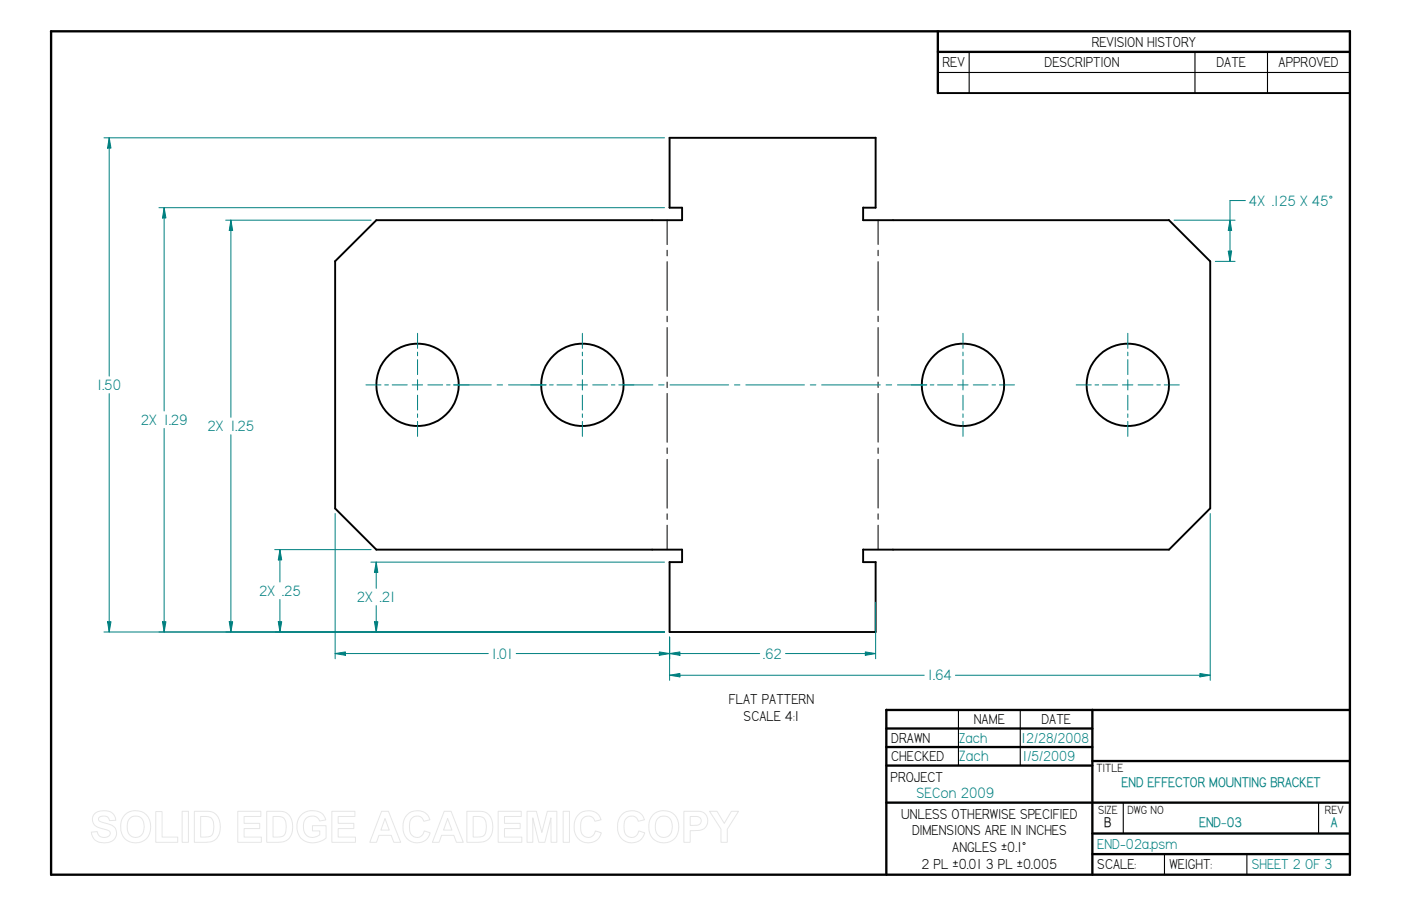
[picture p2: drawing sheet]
<svg xmlns="http://www.w3.org/2000/svg" width="432mm" height="279mm" viewBox="0 0 432 279" stroke-linecap="round" stroke-linejoin="round" font-family="sans-serif">
<g fill="none" stroke="#000" stroke-width=".72">
<path d="M15.7 9.7l400.4-.1v260.1h-400.4zM289.1 9.7v19M289.1 16h127M273.2 218.9v50.8M273.2 218.9h142.9M336.7 218.9v50.8M273.2 224.7h63.5M273.2 230.4h63.5M273.2 236.1h63.5M336.7 234.7h79.4M273.2 247.5h142.9M336.7 257h79.4"/>
<path d="M336.7 263.4h79.4"/>
</g>
<path d="M298.7 16v12.7M368.3 16v12.7M390.7 16v12.7M289.1 22.4h127M295.4 218.9v17.2M314.5 218.9v17.2M346.2 247.6v9.4M406.4 247.6v9.4M358.9 263.4v6.3M384.3 263.4v6.3" fill="none" stroke="#000" stroke-width=".34"/>
<g fill="none" stroke="#000" stroke-width=".59">
<path d="M289.1 28.7h127M269.9 42.5v21.6h-3.9v3.8M269.9 42.5h-63.6l.1 21.6h3.8v3.8h-94.2l-12.7 12.7M266 67.9h94.3M360.3 67.9l12.7 12.7v76.2M103.3 80.6v76.2l12.7 12.7h94.2v3.9h-3.8v21.5h63.5v-21.6M373 156.8l-12.7 12.7h-94.3M266 169.5v3.9h3.9"/>
<circle cx="128.7" cy="118.7" r="12.7"/>
<circle cx="179.5" cy="118.7" r="12.7"/>
<circle cx="296.8" cy="118.7" r="12.7"/>
<circle cx="347.6" cy="118.7" r="12.7"/>
</g>
<g fill="none" stroke="#000" stroke-width=".31">
<path d="M205.6 67.9v7.5M205.6 77.2v1.7M270.6 67.9v7.5M270.6 77.2v1.7M205.6 80.7v15.1M205.6 97.5v1.7M270.6 80.7v15M270.6 97.5v1.7M205.6 101v15.1M205.6 117.8v1.7M270.6 101v15M270.6 117.8v1.7"/>
<path d="M205.6 121.3v15.1M205.6 138.1v1.8M270.6 121.3v15.1M270.6 138.1v1.7M205.6 141.6v15.1M205.6 158.5v1.7M270.6 141.6v15.1M270.6 158.5v1.6M205.6 162v7.5M270.6 162v7.5"/>
</g>
<path d="M206.4 201.5l3.1-.5v1.1z" fill="none" stroke="#008080" stroke-width=".31"/>
<path d="M206.4 201.5l3.1-.5v1.1z" fill="#008080"/>
<path d="M266.7 201l3.2 .5-3.2 .6z" fill="none" stroke="#008080" stroke-width=".31"/>
<path d="M266.7 201l3.2 .5-3.2 .6z" fill="#008080"/>
<path d="M85.8 191.7h1l-.5 3.2zM206.4 196.5v6.7M269.9 185.7v17.5M206.4 201.5h27.7M242.1 201.5h27.8" fill="none" stroke="#008080" stroke-width=".31"/>
<path d="M85.8 191.7h1l-.5 3.2z" fill="#008080"/>
<path d="M86.3 169.5l.5 3.2h-1z" fill="none" stroke="#008080" stroke-width=".31"/>
<path d="M86.3 169.5l.5 3.2h-1z" fill="#008080"/>
<path d="M84.7 169.5h29.7M86.3 169.5v10M84.7 194.9h120.1M86.3 184.9v10M115.4 191.7h1.1l-.5 3.2z" fill="none" stroke="#008080" stroke-width=".31"/>
<path d="M115.4 191.7h1.1l-.5 3.2z" fill="#008080"/>
<path d="M116 173.4l.5 3.1h-1.1z" fill="none" stroke="#008080" stroke-width=".31"/>
<path d="M116 173.4l.5 3.1h-1.1z" fill="#008080"/>
<path d="M114.3 173.4h90.5M116 173.3v8.1M114.3 194.9h90.5M116 186.8v8.1M203.2 201l3.2 .5-3.2 .6z" fill="none" stroke="#008080" stroke-width=".31"/>
<path d="M203.2 201l3.2 .5-3.2 .6z" fill="#008080"/>
<path d="M103.3 201.5l3.2-.5v1.1z" fill="none" stroke="#008080" stroke-width=".31"/>
<path d="M103.3 201.5l3.2-.5v1.1z" fill="#008080"/>
<g fill="none" stroke="#008080" stroke-width=".31">
<path d="M112.8 118.7h4.6M118.6 118.7h1.1M120.9 118.7h4.6M127 118.7h3.3M128.7 102.8v4.6M128.7 108.6v1.1M128.7 110.9v4.6M128.7 117.1v3.2M131.9 118.7h4.5M137.6 118.7h1.1M139.8 118.7h11.6M153.2 118.7h1.7"/>
<path d="M156.7 118.7h11.7M169.4 118.7h1.1M171.7 118.7h4.6M177.8 118.7h3.3M179.5 102.8v4.6M179.5 108.6v1.1M179.5 110.9v4.6M179.5 117.1v3.2M182.7 118.7h4.5M188.4 118.7h1.1M190.7 118.7h10.5M203 118.7h1.7"/>
<path d="M206.5 118.7h18.1M226.4 118.7h1.6M229.9 118.7h18M249.7 118.7h1.8M253.2 118.7h18.1M273.1 118.7h1.7M276.6 118.7h9.1M286.7 118.7h1.1M289 118.7h4.6M295.1 118.7h3.3M296.8 102.8v4.6M296.8 108.6v1.1"/>
<path d="M296.8 110.9v4.6M296.8 117.1v3.2M300 118.7h4.5M305.7 118.7h1.1M308 118.7h4.7M331.7 118.7h4.6M337.5 118.7h1.1M339.8 118.7h4.6M345.9 118.7h3.3M347.6 102.8v4.6M347.6 108.6v1.1M347.6 110.9v4.6"/>
<path d="M347.6 117.1v3.2M350.8 118.7h4.5M356.5 118.7h1.1M358.8 118.7h4.7M128.7 121.9v4.5M128.7 127.6v1.1M128.7 130v4.6M179.5 121.9v4.5M179.5 127.6v1.1M179.5 130v4.6M296.8 121.9v4.5M296.8 127.6v1.1"/>
<path d="M296.8 130v4.6M347.6 121.9v4.5M347.6 127.6v1.1M347.6 130v4.6M103.3 158.4v44.8M206.4 196.5v6.7M103.3 201.5h47.2M159.1 201.5h47.3M206.4 208.2l3.1-.5v1z"/>
</g>
<path d="M206.4 208.2l3.1-.5v1z" fill="#008080"/>
<path d="M369.8 207.7l3.2 .5-3.2 .5z" fill="none" stroke="#008080" stroke-width=".31"/>
<path d="M369.8 207.7l3.2 .5-3.2 .5z" fill="#008080"/>
<path d="M373 158.4v51.4M70.7 191.7h1l-.5 3.2zM206.4 196.5v13.3M206.4 208.2h78.5M294.5 208.2h78.5" fill="none" stroke="#008080" stroke-width=".31"/>
<path d="M70.7 191.7h1l-.5 3.2z" fill="#008080"/>
<path d="M71.2 67.9l.5 3.2h-1z" fill="none" stroke="#008080" stroke-width=".31"/>
<path d="M71.2 67.9l.5 3.2h-1z" fill="#008080"/>
<path d="M69.6 67.9h44.8M71.2 67.9v60.8M71.2 134.1v60.8M50.1 191.7h1l-.5 3.2zM69.6 194.9h135.2" fill="none" stroke="#008080" stroke-width=".31"/>
<path d="M50.1 191.7h1l-.5 3.2z" fill="#008080"/>
<path d="M50.6 64.1l.5 3.1h-1z" fill="none" stroke="#008080" stroke-width=".31"/>
<path d="M50.6 64.1l.5 3.1h-1z" fill="#008080"/>
<path d="M49 64.1h155.8M50.6 64v62.7M50.6 132.1v62.8M33.1 191.7h1.1l-.5 3.2zM49 194.9h155.8" fill="none" stroke="#008080" stroke-width=".31"/>
<path d="M33.1 191.7h1.1l-.5 3.2z" fill="#008080"/>
<path d="M33.7 42.5l.5 3.2h-1.1z" fill="none" stroke="#008080" stroke-width=".31"/>
<path d="M33.7 42.5l.5 3.2h-1.1z" fill="#008080"/>
<path d="M32 42.5h172.8M33.7 42.5v73.5M379.1 67.9l.5 3.2h-1.1zM33.7 121.4v73.5M32 194.9h172.8" fill="none" stroke="#008080" stroke-width=".31"/>
<path d="M379.1 67.9l.5 3.2h-1.1z" fill="#008080"/>
<path d="M378.5 77.4h1.1l-.5 3.2z" fill="none" stroke="#008080" stroke-width=".31"/>
<path d="M378.5 77.4h1.1l-.5 3.2z" fill="#008080"/>
<path d="M361.9 67.9h18.8M383.8 61.8h-4.7v18.8M374.6 80.6h6.1" fill="none" stroke="#008080" stroke-width=".31"/>
<g fill="none" stroke="#e6e6e6" stroke-width=".31">
<path d="M29.1 251a4.6 4.6 0 0 1 6 .2l.6 1.8-2 .1a1.81 1.81 0 0 0-1.5-1.5 1.81 1.81 0 0 0-1.8 1 2 2 0 0 0 2 1.2 3.6 3.6 0 0 1 3.5 2.7 3.1 3.1 0 0 1-3.8 3.4 3.4 3.4 0 0 1-3.9-3.3l1.8-.1a2.1 2.1 0 0 0 1.8 1.8 2.1 2.1 0 0 0 2.2-1.3 1.81 1.81 0 0 0-1.9-1.3 3.5 3.5 0 0 1-3.6-3l.2-1.1zM38.5 251.2a4.8 4.8 0 0 1 5.8-.5 4.8 4.8 0 0 1 2.1 5.4 4.7 4.7 0 0 1-5.5 3.8 4.7 4.7 0 0 1-3.7-5.6l.4-1.7zM39.9 252.5a2.56 2.56 0 0 1 2.8-.7 2.56 2.56 0 0 1 1.7 2.4 3.1 3.1 0 0 1-2 4 2.71 2.71 0 0 1-3.2-3.3 3.5 3.5 0 0 1 .7-2.4zM48 250.3h2v7.8h4.8v1.7h-6.8zM56.1 250.2h2v9.6h-2zM59.9 250.2h4.1a3.8 3.8 0 0 1 3.9 4.2 4.4 4.4 0 0 1-3 5.2l-5 .2zM61.8 251.8h1.9a2.51 2.51 0 0 1 2.2 3.2 3.2 3.2 0 0 1-1 2.9l-3.1 .2zM73.3 250.2h7.1v1.6h-5.2v2.1h4.9v1.6h-4.9v2.6h5.4v1.7h-7.3zM82.2 250.2h4.1a3.8 3.8 0 0 1 3.9 4.2 4.4 4.4 0 0 1-3 5.2l-5 .2zM84.2 251.8h1.8a2.51 2.51 0 0 1 2.2 3.2 3.2 3.2 0 0 1-1 2.9l-3 .2zM92.9 251.2a5.1 5.1 0 0 1 6.7 0l.8 1.7-1.9 .3a2.65 2.65 0 0 0-3.2-1.4 2.65 2.65 0 0 0-1.8 3 2.95 2.95 0 0 0 1.6 3.2 2.95 2.95 0 0 0 3.5-.6v-1.2h-2.3v-1.6h4.2v3.8a5.8 5.8 0 0 1-8.1-.4 5.5 5.5 0 0 1 .5-6.8zM102.3 250.2h7.1v1.6h-5.2v2.1h4.9v1.6h-4.9v2.6h5.4v1.7h-7.3z"/>
<path d="M117.6 250.2h2.1l3.8 9.6h-2.1l-.8-2.2h-3.8l-.8 2.2h-2zM118.7 252.4l1.3 3.6h-2.6zM125.4 251.3a4.1 4.1 0 0 1 7.1 1.5l-1.9 .5a2.22 2.22 0 0 0-2.6-1.6 2.22 2.22 0 0 0-1.8 2.4v.8a2.6 2.6 0 0 0 2.7 3.3l1.3-.7 .6-1.3 1.8 .6a4.3 4.3 0 0 1-5 3 4.3 4.3 0 0 1-3.4-4.7 5 5 0 0 1 1.2-3.8zM136.9 250.2h2.1l3.8 9.6h-2.1l-.8-2.2h-3.8l-.8 2.2h-2zM138 252.4l1.3 3.6h-2.6zM143.9 250.2h4.1a3.8 3.8 0 0 1 3.8 4.2 4.4 4.4 0 0 1-3 5.2l-4.9 .2zM145.8 251.8h1.9a2.51 2.51 0 0 1 2.2 3.2 3.2 3.2 0 0 1-1.1 2.9l-3 .2zM153.5 250.2h7.2v1.6h-5.2v2.1h4.8v1.6h-4.8v2.6h5.3v1.7h-7.3zM162.4 250.2h2.9l1.7 6.5 1.7-6.5h2.9v9.6h-1.8v-7.6l-1.9 7.6h-1.8l-1.9-7.6v7.6h-1.8zM173.6 250.2h1.9v9.6h-1.9zM178.2 251.3a4.1 4.1 0 0 1 7.1 1.5l-2 .5a2.22 2.22 0 0 0-2.5-1.6 2.22 2.22 0 0 0-1.8 2.4l-.1 .8a2.6 2.6 0 0 0 2.8 3.3l1.3-.7 .5-1.3 1.8 .6a4.3 4.3 0 0 1-5 3 4.3 4.3 0 0 1-3.3-4.7 5 5 0 0 1 1.2-3.8zM191.6 251.3a4.1 4.1 0 0 1 7 1.5l-1.9 .5a2.22 2.22 0 0 0-2.5-1.6 2.22 2.22 0 0 0-1.8 2.4l-.1 .8a2.6 2.6 0 0 0 2.8 3.3l1.2-.7 .6-1.3 1.8 .6a4.3 4.3 0 0 1-5 3 4.3 4.3 0 0 1-3.4-4.7 5 5 0 0 1 1.3-3.8z"/>
<path d="M201.3 251.2a4.8 4.8 0 0 1 5.7-.5 4.8 4.8 0 0 1 2.1 5.4 4.7 4.7 0 0 1-5.5 3.8 4.7 4.7 0 0 1-3.6-5.6l.4-1.7zM202.7 252.5a2.56 2.56 0 0 1 2.8-.7 2.56 2.56 0 0 1 1.6 2.4 3.1 3.1 0 0 1-2 4 2.71 2.71 0 0 1-3.1-3.3 3.5 3.5 0 0 1 .7-2.4zM210.8 250.2h4.5a2.99 2.99 0 0 1 2.8 3.4 2.99 2.99 0 0 1-3.5 2.5l-1.9 .1v3.6h-1.9zM212.7 251.8h2.1a1.39 1.39 0 0 1 1.3 1.7 1.39 1.39 0 0 1-1.8 1l-1.6 .1zM218.7 250.2h2.3l2.2 3.7 2.2-3.7h2.2l-3.4 5.5v4.1h-2v-4.1z"/>
</g>
<g font-size="5.2" fill="#008080">
<text x="384.9" y="63.4">4X .125 X 45°</text>
<text x="30" y="120.3">1.50</text>
<text x="43.4" y="131.1">2X 1.29</text>
<text x="63.9" y="133">2X 1.25</text>
<text x="79.9" y="183.8">2X .25</text>
<text x="110" y="185.7">2X .21</text>
<text x="151.6" y="203.2">1.01</text>
<text x="235.2" y="203.2">.62</text>
<text x="286" y="209.8">1.64</text>
<text x="295.7" y="234.7">Zach</text>
<text x="282.5" y="246.1">SECon 2009</text>
</g>
<g font-size="5">
<text x="336.5" y="14.4">REVISION HISTORY</text>
<text x="290.4" y="20.7">REV</text>
<text x="321.9" y="20.7">DESCRIPTION</text>
<text x="374.9" y="20.7">DATE</text>
<text x="394.1" y="20.7">APPROVED</text>
<text x="224.6" y="217.2">FLAT PATTERN</text>
<text x="229.2" y="222.3">SCALE 4:1</text>
<text x="300.1" y="223.4">NAME</text>
<text x="321" y="223.4">DATE</text>
<text x="274.7" y="229.1">DRAWN</text>
<text x="274.7" y="234.8">CHECKED</text>
<text x="274.5" y="241.2">PROJECT</text>
<text x="277.7" y="252.6">UNLESS OTHERWISE SPECIFIED</text>
<text x="281.1" y="257.6">DIMENSIONS ARE IN INCHES</text>
<text x="293.5" y="262.8">ANGLES ±0.1°</text>
<text x="284" y="267.8">2 PL ±0.01 3 PL ±0.005</text>
<text x="338.2" y="268.1">SCALE:</text>
<text x="360.4" y="268.1">WEIGHT:</text>
</g>
<g font-size="5" fill="#008080">
<text x="295.7" y="229">Zach</text>
<text x="314.7" y="229.1">12/28/2008</text>
<text x="315.2" y="234.7">1/5/2009</text>
<text x="338.2" y="261.7">END-02a.psm</text>
<text x="385.8" y="268.1">SHEET 2 OF 3</text>
</g>
<g font-size="4.8" fill="#008080">
<text x="345.7" y="242.7">END EFFECTOR MOUNTING BRACKET</text>
<text x="369.6" y="255.1">END-03</text>
<text x="410.2" y="255.1">A</text>
</g>
<text font-size="4.8" x="340.3" y="255.1">B</text>
<g font-size="4.1">
<text x="337.9" y="238.1">TITLE</text>
<text x="338.4" y="251">SIZE</text>
<text x="347.5" y="251">DWG NO</text>
<text x="408.3" y="251">REV</text>
</g>
</svg>
